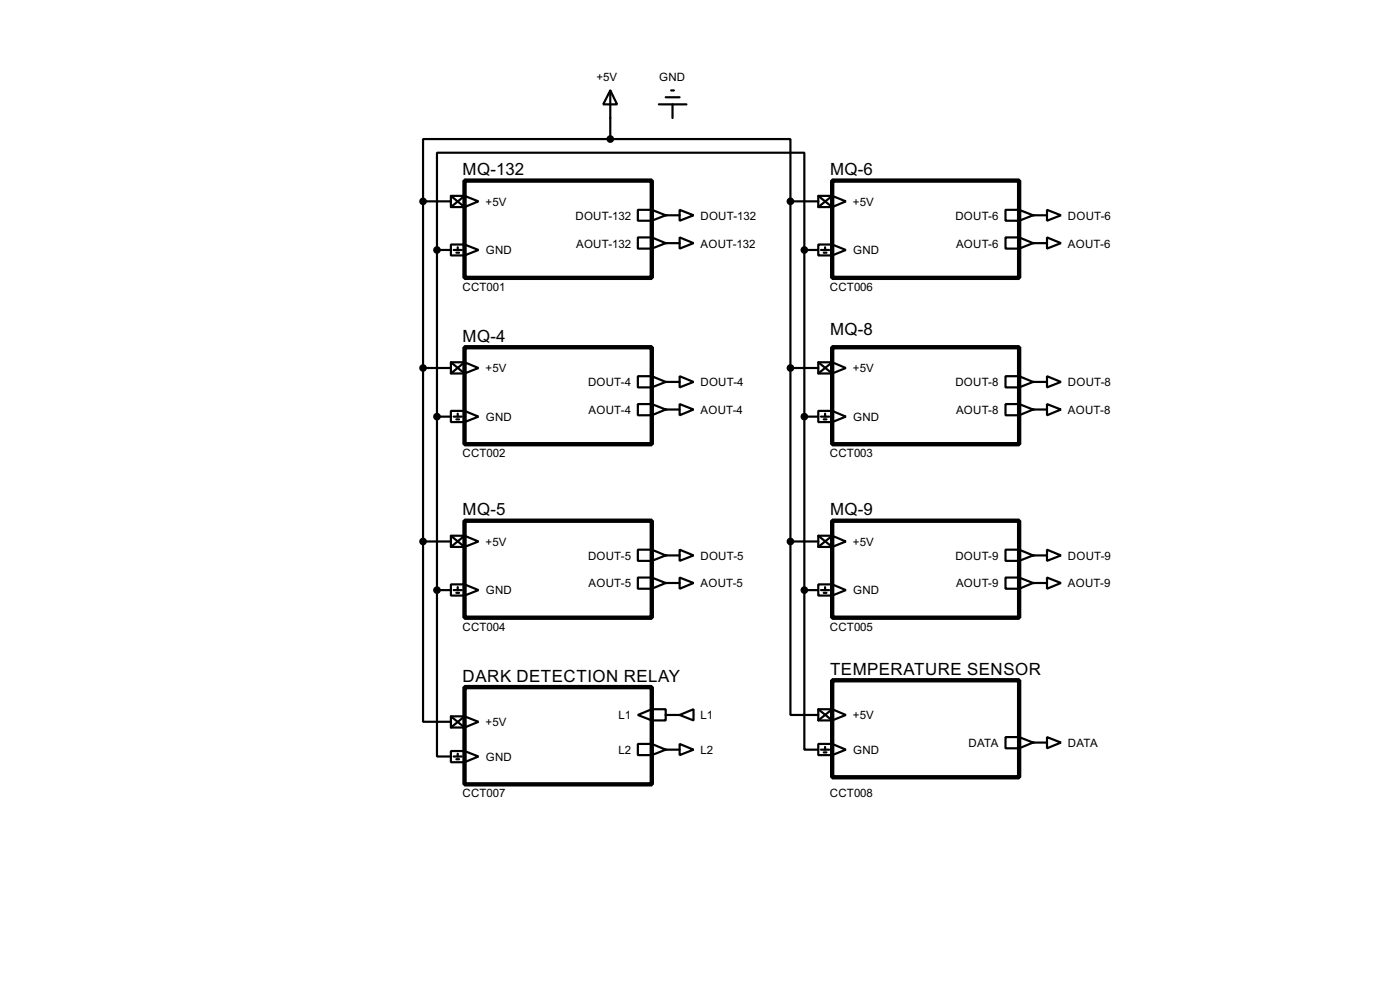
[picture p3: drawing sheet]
<svg xmlns="http://www.w3.org/2000/svg" width="256mm" height="180mm" viewBox="0 0 256 180" stroke-linecap="round" stroke-linejoin="round" font-family="sans-serif">
<g fill="none" stroke="#000" stroke-width=".4">
<path d="M111.8 16.6l1.3 2.5h-2.6zM111.8 16.6v8.9M120.7 19.1h5.1M122 17.8h2.5M123 16.6h.5M123.2 19.1v2.5M77.5 36.9v62.2M77.5 36.9h5.1M82.6 35.9h2.5l2.6 1-2.6 1h-2.5zM82.6 35.9l2.5 2v-2l-2.5 2M111.8 25.5h-34.3v11.4M111.8 25.5h33v11.4"/>
<path d="M116.9 38.4h2.5l2.6 1-2.6 1h-2.5zM119.4 38.4v2M122 39.4h2.5M124.5 38.4l2.6 1-2.6 1zM144.8 36.9h5.1M144.8 36.9v62.2M149.9 35.9h2.6l2.5 1-2.5 1h-2.6zM149.9 35.9l2.6 2v-2l-2.6 2M184.2 38.4h2.5l2.6 1-2.6 1h-2.5zM186.7 38.4v2M189.3 39.4h2.5M191.8 38.4l2.6 1-2.6 1z"/>
<path d="M80.1 45.8v-17.8h67.3v17.8M80.1 45.8h2.5M80.1 45.8v62.2M82.6 44.8h2.5l2.6 1-2.6 1h-2.5zM83.1 45.8h1.5M83.6 46.3h.5M83.9 45.3v.5M85.1 44.8v2M116.9 43.5h2.5l2.6 1-2.6 1h-2.5zM119.4 43.5v2M122 44.5h2.5M124.5 43.5l2.6 1-2.6 1z"/>
<path d="M147.4 45.8h2.5M147.4 45.8v62.2M149.9 44.8h2.6l2.5 1-2.5 1h-2.6zM150.4 45.8h1.5M150.9 46.3h.5M151.2 45.3v.5M152.5 44.8v2M184.2 43.5h2.5l2.6 1-2.6 1h-2.5zM186.7 43.5v2M189.3 44.5h2.5M191.8 43.5l2.6 1-2.6 1zM77.5 67.4h5.1"/>
<path d="M80.1 76.3h2.5M82.6 66.3h2.5l2.6 1.1-2.6 1h-2.5zM82.6 75.2h2.5l2.6 1.1-2.6 1h-2.5zM82.6 66.3l2.5 2.1v-2.1l-2.5 2.1M83.1 76.3h1.5M83.6 76.8h.5M83.9 75.7v.6M85.1 75.2v2.1M116.9 68.9h2.5l2.6 1-2.6 1h-2.5zM116.9 74h2.5l2.6 1-2.6 1h-2.5zM119.4 68.9v2M119.4 74v2"/>
<path d="M122 69.9h2.5M122 75h2.5M124.5 68.9l2.6 1-2.6 1zM124.5 74l2.6 1-2.6 1zM144.8 67.4h5.1M147.4 76.3h2.5M149.9 66.3h2.6l2.5 1.1-2.5 1h-2.6zM149.9 75.2h2.6l2.5 1.1-2.5 1h-2.6zM149.9 66.3l2.6 2.1v-2.1l-2.6 2.1M150.4 76.3h1.5M150.9 76.8h.5M151.2 75.7v.6"/>
<path d="M152.5 75.2v2.1M184.2 74h2.5l2.6 1-2.6 1h-2.5zM184.2 68.9h2.5l2.6 1-2.6 1h-2.5zM186.7 68.9v2M186.7 74v2M189.3 69.9h2.5M189.3 75h2.5M191.8 74l2.6 1-2.6 1zM191.8 68.9l2.6 1-2.6 1zM77.5 99.1v33h5.1M77.5 99.1h5.1M82.6 98.1h2.5l2.6 1-2.6 1h-2.5z"/>
<path d="M82.6 98.1l2.5 2v-2l-2.5 2M144.8 99.1v31.8h5.1M144.8 99.1h5.1M149.9 98.1h2.6l2.5 1-2.5 1h-2.6zM149.9 98.1l2.6 2v-2l-2.6 2M80.1 108v30.5h2.5M80.1 108h2.5M82.6 107h2.5l2.6 1-2.6 1h-2.5zM83.1 108h1.5M83.6 108.5h.5M83.9 107.5v.5M85.1 107v2"/>
<path d="M116.9 105.7h2.5l2.6 1-2.6 1.1h-2.5zM116.9 100.6h2.5l2.6 1.1-2.6 1h-2.5zM119.4 100.6v2.1M119.4 105.7v2.1M122 106.7h2.5M122 101.7h2.5M124.5 105.7l2.6 1-2.6 1.1zM124.5 100.6l2.6 1.1-2.6 1zM147.4 108v29.2h2.5M147.4 108h2.5M149.9 107h2.6l2.5 1-2.5 1h-2.6zM150.4 108h1.5"/>
<path d="M150.9 108.5h.5M151.2 107.5v.5M152.5 107v2M184.2 105.7h2.5l2.6 1-2.6 1.1h-2.5zM184.2 100.6h2.5l2.6 1.1-2.6 1h-2.5zM186.7 100.6v2.1M186.7 105.7v2.1M189.3 106.7h2.5M189.3 101.7h2.5M191.8 105.7l2.6 1-2.6 1.1zM191.8 100.6l2.6 1.1-2.6 1zM82.6 131.1h2.5l2.6 1-2.6 1.1h-2.5z"/>
<path d="M82.6 137.5h2.5l2.6 1-2.6 1h-2.5zM82.6 131.1l2.5 2.1v-2.1l-2.5 2.1M83.1 138.5h1.5M83.6 139h.5M83.9 138v.5M85.1 137.5v2M116.9 136.2h2.5l2.6 1-2.6 1h-2.5zM116.9 130.9l2.5-1.1h2.6v2.1h-2.6zM119.4 129.8v2.1M119.4 136.2v2M122 137.2h2.5M122 130.9h2.5"/>
<path d="M124.5 136.2l2.6 1-2.6 1zM124.5 130.9l2.6-1.1v2.1zM149.9 129.8h2.6l2.5 1.1-2.5 1h-2.6zM149.9 136.2h2.6l2.5 1-2.5 1h-2.6zM149.9 129.8l2.6 2.1v-2.1l-2.6 2.1M150.4 137.2h1.5M150.9 137.7h.5M151.2 136.7v.5M152.5 136.2v2M184.2 134.9h2.5l2.6 1-2.6 1.1h-2.5zM186.7 134.9v2.1M189.3 135.9h2.5"/>
<path d="M191.8 134.9l2.6 1-2.6 1.1z"/>
</g>
<g fill="#000">
<circle cx="122" cy="39.4" r=".2"/>
<circle cx="189.3" cy="39.4" r=".2"/>
<circle cx="122" cy="44.5" r=".2"/>
<circle cx="189.3" cy="44.5" r=".2"/>
<circle cx="122" cy="69.9" r=".2"/>
<circle cx="122" cy="75" r=".2"/>
<circle cx="189.3" cy="69.9" r=".2"/>
<circle cx="189.3" cy="75" r=".2"/>
<circle cx="122" cy="101.7" r=".2"/>
<circle cx="122" cy="106.7" r=".2"/>
<circle cx="189.3" cy="106.7" r=".2"/>
<circle cx="189.3" cy="101.7" r=".2"/>
<circle cx="122" cy="137.2" r=".2"/>
<circle cx="122" cy="130.9" r=".2"/>
<circle cx="189.3" cy="135.9" r=".2"/>
</g>
<path d="M85.1 33.1h34.3v17.8h-34.3zM152.5 33.1h34.2v17.8h-34.2zM85.1 63.6h34.3v17.7h-34.3zM152.5 63.6h34.2v17.7h-34.2zM85.1 95.3h34.3v17.8h-34.3zM152.5 95.3h34.2v17.8h-34.2zM85.1 125.8h34.3v17.8h-34.3zM152.5 124.5h34.2v17.8h-34.2z" fill="none" stroke="#000" stroke-width=".8"/>
<g fill="#000" stroke="#000" stroke-width=".4">
<circle cx="77.5" cy="36.9" r=".5"/>
<circle cx="111.8" cy="25.5" r=".5"/>
<circle cx="144.8" cy="36.9" r=".5"/>
<circle cx="80" cy="45.8" r=".5"/>
<circle cx="147.3" cy="45.8" r=".5"/>
<circle cx="77.5" cy="67.4" r=".5"/>
<circle cx="80" cy="76.3" r=".5"/>
<circle cx="144.8" cy="67.4" r=".5"/>
<circle cx="147.3" cy="76.3" r=".5"/>
<circle cx="77.5" cy="99.1" r=".5"/>
<circle cx="144.8" cy="99.1" r=".5"/>
<circle cx="80" cy="108" r=".5"/>
<circle cx="147.3" cy="108" r=".5"/>
</g>
<g font-size="3.5">
<text x="84.8" y="32.1">MQ-132</text>
<text x="152.1" y="32.1">MQ-6</text>
<text x="84.8" y="62.5">MQ-4</text>
<text x="152.1" y="61.3">MQ-8</text>
<text x="84.8" y="94.3">MQ-5</text>
<text x="152.1" y="94.3">MQ-9</text>
<text x="84.8" y="124.8">DARK DETECTION RELAY</text>
<text x="152.1" y="123.5">TEMPERATURE SENSOR</text>
</g>
<g font-size="2.4">
<text x="109.3" y="14.8">+5V</text>
<text x="120.7" y="14.8">GND</text>
<text x="89" y="37.7">+5V</text>
<text x="105.4" y="40.2">DOUT-132</text>
<text x="128.3" y="40.2">DOUT-132</text>
<text x="156.3" y="37.7">+5V</text>
<text x="175" y="40.2">DOUT-6</text>
<text x="195.6" y="40.2">DOUT-6</text>
<text x="89" y="46.6">GND</text>
<text x="105.5" y="45.3">AOUT-132</text>
<text x="128.3" y="45.3">AOUT-132</text>
<text x="156.3" y="46.6">GND</text>
<text x="175.1" y="45.3">AOUT-6</text>
<text x="195.6" y="45.3">AOUT-6</text>
<text x="84.7" y="53.3">CCT001</text>
<text x="152" y="53.3">CCT006</text>
<text x="89" y="68.1">+5V</text>
<text x="107.7" y="70.7">DOUT-4</text>
<text x="128.3" y="70.7">DOUT-4</text>
<text x="156.3" y="68.1">+5V</text>
<text x="175" y="70.7">DOUT-8</text>
<text x="195.6" y="70.7">DOUT-8</text>
<text x="89" y="77.1">GND</text>
<text x="107.8" y="75.8">AOUT-4</text>
<text x="128.3" y="75.8">AOUT-4</text>
<text x="156.3" y="77.1">GND</text>
<text x="175.1" y="75.8">AOUT-8</text>
<text x="195.6" y="75.8">AOUT-8</text>
<text x="84.7" y="83.7">CCT002</text>
<text x="152" y="83.7">CCT003</text>
<text x="89" y="99.9">+5V</text>
<text x="156.3" y="99.9">+5V</text>
<text x="107.7" y="102.5">DOUT-5</text>
<text x="107.8" y="107.5">AOUT-5</text>
<text x="128.3" y="107.5">AOUT-5</text>
<text x="128.3" y="102.5">DOUT-5</text>
<text x="175" y="102.5">DOUT-9</text>
<text x="175.1" y="107.5">AOUT-9</text>
<text x="195.6" y="107.5">AOUT-9</text>
<text x="195.6" y="102.5">DOUT-9</text>
<text x="89" y="108.8">GND</text>
<text x="156.3" y="108.8">GND</text>
<text x="84.7" y="115.5">CCT004</text>
<text x="152" y="115.5">CCT005</text>
<text x="113.3" y="131.7">L1</text>
<text x="128.3" y="131.7">L1</text>
<text x="156.3" y="131.7">+5V</text>
<text x="89" y="132.9">+5V</text>
<text x="177.4" y="136.7">DATA</text>
<text x="195.6" y="136.7">DATA</text>
<text x="89" y="139.3">GND</text>
<text x="113.3" y="138">L2</text>
<text x="128.3" y="138">L2</text>
<text x="156.3" y="138">GND</text>
<text x="84.7" y="146">CCT007</text>
<text x="152" y="146">CCT008</text>
</g>
</svg>
